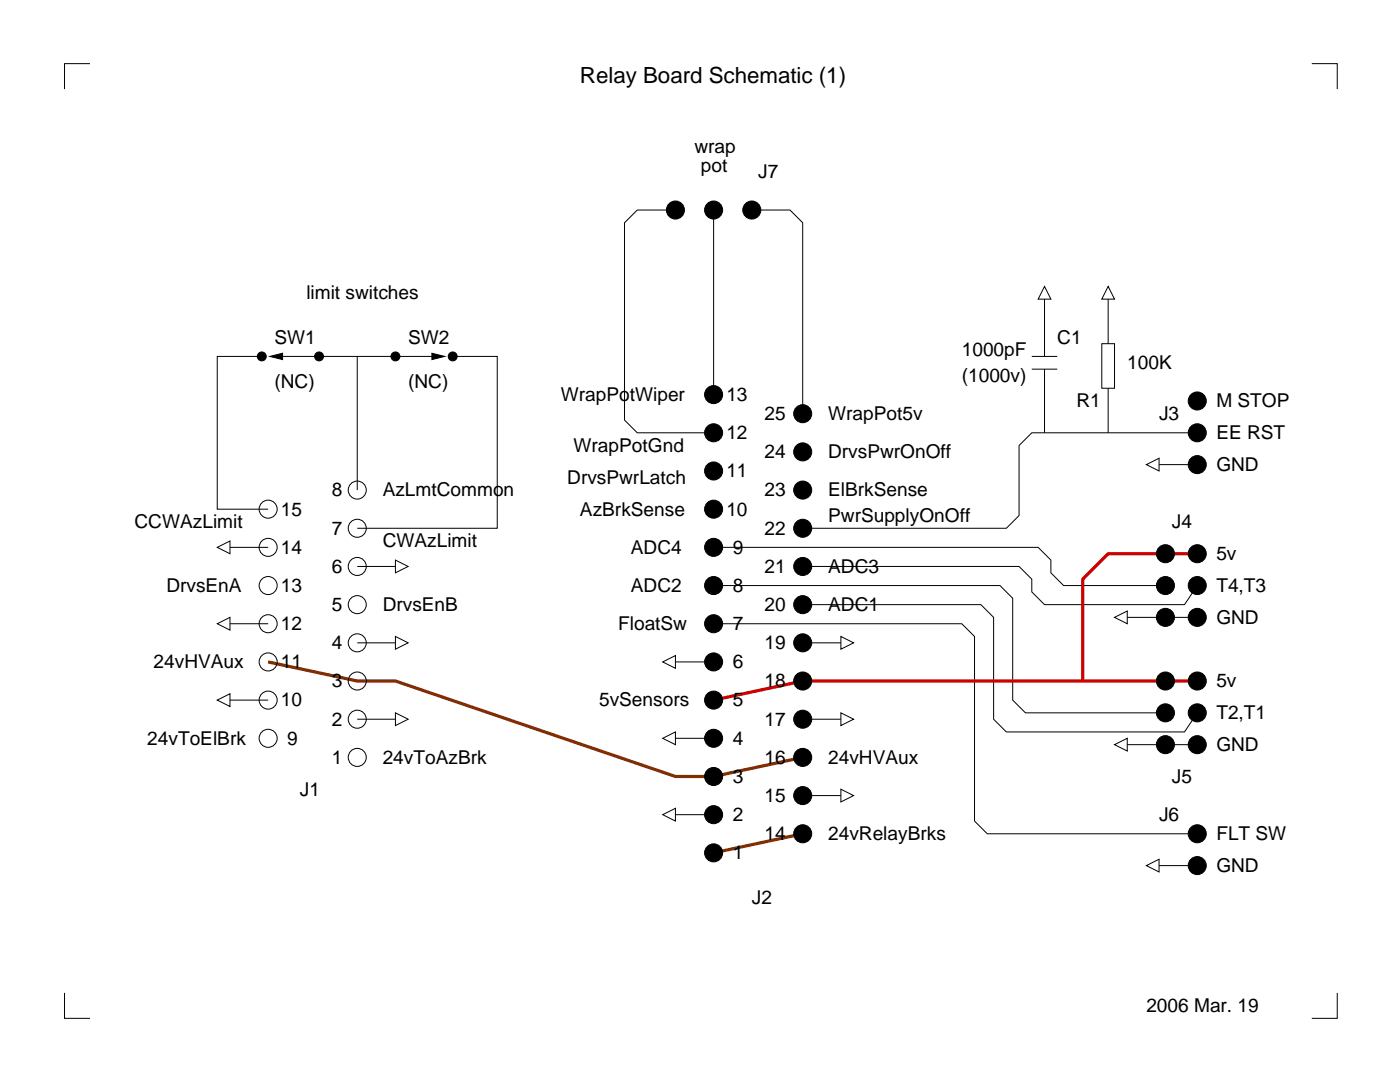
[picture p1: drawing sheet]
<svg xmlns="http://www.w3.org/2000/svg" width="279mm" height="216mm" viewBox="0 0 279 216" stroke-linecap="round" stroke-linejoin="round" font-family="sans-serif">
<g fill="none" stroke="#000" stroke-width=".2">
<path d="M18 12.7h-5.1v5.1M261.8 12.7h5.1v5.1M134.8 41.9h-7.6l-2.6 2.6v39.3l2.6 2.6h15.2M142.4 41.9v36.8M150 41.9h7.7l2.5 2.6v38.1M208.5 57.2l1.2 2.5h-2.5zM208.5 59.7v11.4M221.2 57.2l1.2 2.5h-2.5zM221.2 59.7v8.9M52.2 71.1h-8.8v30.5h10.1M53.5 71.1h35.6M53.9 71.1l2.5-.6v1.3z"/>
<path d="M71.3 71.1v26.7M86.2 70.5l2.5 .6-2.5 .7zM90.3 71.1h8.9v34.3h-27.9M205.9 71.1h5.1M205.9 73.7h5.1M208.5 73.7v12.7M219.9 68.6h2.5v8.9h-2.5zM221.2 77.5v8.9M228.8 92.7l2.5-1.3v2.6zM231.3 92.7h7.6M238.9 86.4h-33l-2.5 2.5v14l-2.6 2.5h-40.6M43.4 109.2l2.5-1.2v2.5z"/>
<path d="M45.9 109.2h7.6M71.3 113h7.6M78.9 111.8l2.6 1.2-2.6 1.3zM142.4 116.8h57.2l2.5 2.6v20.3l2.5 2.5h28M142.4 109.2h64.8l2.5 2.6v2.5l2.6 2.5h20.3M160.2 113h43.2l2.5 2.6v2.5l2.6 2.6h27.9l2.5-3.9M43.4 124.5l2.5-1.3v2.5zM43.4 139.7l2.5-1.3v2.6zM45.9 124.5h7.6M45.9 139.7h7.6M71.3 128.3h7.6M78.9 127l2.6 1.3-2.6 1.2z"/>
<path d="M132.3 132.1l2.5-1.3v2.6zM134.8 132.1h7.6M142.4 124.5h49.5l2.6 2.5v36.8l2.5 2.6h41.9M160.2 120.7h35.6l2.5 2.5v20.3l2.5 2.6h35.6l2.5-3.9M160.2 128.3h7.6M167.8 127l2.6 1.3-2.6 1.2zM222.4 123.2l2.6-1.3v2.6zM225 123.2h13.9M71.3 143.5h7.6M78.9 142.2l2.6 1.3-2.6 1.3zM132.3 147.3l2.5-1.2v2.5zM134.8 147.3h7.6"/>
<path d="M160.2 158.8h7.6M160.2 143.5h7.6M167.8 157.5l2.6 1.3-2.6 1.2zM167.8 142.2l2.6 1.3-2.6 1.3zM222.4 148.6l2.6-1.3v2.6zM225 148.6h13.9M132.3 162.6l2.5-1.3v2.5zM134.8 162.6h7.6M228.8 172.7l2.5-1.2v2.5zM231.3 172.7h7.6M12.9 198.1v5.1h5.1M266.9 198.1v5.1h-5.1"/>
<circle cx="134.8" cy="41.9" r="1.8"/>
<circle cx="142.4" cy="41.9" r="1.8"/>
<circle cx="150" cy="41.9" r="1.8"/>
<circle cx="52.2" cy="71.1" r=".89"/>
<circle cx="63.7" cy="71.1" r=".89"/>
<circle cx="78.9" cy="71.1" r=".89"/>
<circle cx="90.3" cy="71.1" r=".89"/>
<circle cx="142.4" cy="78.7" r="1.8"/>
<circle cx="71.3" cy="97.8" r="1.8"/>
<circle cx="142.4" cy="94" r="1.8"/>
<circle cx="142.4" cy="86.4" r="1.8"/>
<circle cx="160.2" cy="97.8" r="1.8"/>
<circle cx="160.2" cy="82.6" r="1.8"/>
<circle cx="160.2" cy="90.2" r="1.8"/>
<circle cx="238.9" cy="92.7" r="1.8"/>
<circle cx="238.9" cy="80" r="1.8"/>
<circle cx="238.9" cy="86.4" r="1.8"/>
<circle cx="53.5" cy="116.8" r="1.8"/>
<circle cx="53.5" cy="101.6" r="1.8"/>
<circle cx="53.5" cy="109.2" r="1.8"/>
<circle cx="71.3" cy="105.4" r="1.8"/>
<circle cx="71.3" cy="113" r="1.8"/>
<circle cx="142.4" cy="116.8" r="1.8"/>
<circle cx="142.4" cy="101.6" r="1.8"/>
<circle cx="142.4" cy="109.2" r="1.8"/>
<circle cx="160.2" cy="113" r="1.8"/>
<circle cx="160.2" cy="105.4" r="1.8"/>
<circle cx="232.6" cy="116.8" r="1.8"/>
<circle cx="232.6" cy="110.5" r="1.8"/>
<circle cx="238.9" cy="116.8" r="1.8"/>
<circle cx="238.9" cy="110.5" r="1.8"/>
<circle cx="53.5" cy="139.7" r="1.8"/>
<circle cx="53.5" cy="124.5" r="1.8"/>
<circle cx="53.5" cy="132.1" r="1.8"/>
<circle cx="71.3" cy="128.3" r="1.8"/>
<circle cx="71.3" cy="120.7" r="1.8"/>
<circle cx="71.3" cy="135.9" r="1.8"/>
<circle cx="142.4" cy="139.7" r="1.8"/>
<circle cx="142.4" cy="124.5" r="1.8"/>
<circle cx="142.4" cy="132.1" r="1.8"/>
<circle cx="160.2" cy="120.7" r="1.8"/>
<circle cx="160.2" cy="128.3" r="1.8"/>
<circle cx="160.2" cy="135.9" r="1.8"/>
<circle cx="232.6" cy="135.9" r="1.8"/>
<circle cx="232.6" cy="123.2" r="1.8"/>
<circle cx="238.9" cy="123.2" r="1.8"/>
<circle cx="238.9" cy="135.9" r="1.8"/>
<circle cx="53.5" cy="147.3" r="1.8"/>
<circle cx="71.3" cy="151.1" r="1.8"/>
<circle cx="71.3" cy="143.5" r="1.8"/>
<circle cx="142.4" cy="154.9" r="1.8"/>
<circle cx="142.4" cy="147.3" r="1.8"/>
<circle cx="160.2" cy="143.5" r="1.8"/>
<circle cx="160.2" cy="158.8" r="1.8"/>
<circle cx="160.2" cy="151.1" r="1.8"/>
<circle cx="232.6" cy="148.6" r="1.8"/>
<circle cx="232.6" cy="142.2" r="1.8"/>
<circle cx="238.9" cy="148.6" r="1.8"/>
<circle cx="238.9" cy="142.2" r="1.8"/>
<circle cx="142.4" cy="170.2" r="1.8"/>
<circle cx="142.4" cy="162.6" r="1.8"/>
<circle cx="160.2" cy="166.4" r="1.8"/>
<circle cx="238.9" cy="166.4" r="1.8"/>
<circle cx="238.9" cy="172.7" r="1.8"/>
</g>
<path d="M238.9 110.5h-17.7l-5.1 5.1v20.3M238.9 135.9h-78.7l-17.8 3.8" fill="none" stroke="#d10000" stroke-width=".64" stroke-linecap="butt"/>
<path d="M53.5 132.1l17.8 3.8h7.6l55.9 19h7.6l17.8-3.8M160.2 166.4l-17.8 3.8" fill="none" stroke="#7f3000" stroke-width=".64" stroke-linecap="butt"/>
<g fill="#000">
<path d="M53.9 71.1l2.5-.6v1.3zM86.2 70.5l2.5 .6-2.5 .7z"/>
<circle cx="134.8" cy="41.9" r="1.8"/>
<circle cx="142.4" cy="41.9" r="1.8"/>
<circle cx="150" cy="41.9" r="1.8"/>
<circle cx="52.2" cy="71.1" r=".89"/>
<circle cx="63.7" cy="71.1" r=".89"/>
<circle cx="78.9" cy="71.1" r=".89"/>
<circle cx="90.3" cy="71.1" r=".89"/>
<circle cx="142.4" cy="78.7" r="1.8"/>
<circle cx="142.4" cy="94" r="1.8"/>
<circle cx="142.4" cy="86.4" r="1.8"/>
<circle cx="160.2" cy="97.8" r="1.8"/>
<circle cx="160.2" cy="82.6" r="1.8"/>
<circle cx="160.2" cy="90.2" r="1.8"/>
<circle cx="238.9" cy="92.7" r="1.8"/>
<circle cx="238.9" cy="80" r="1.8"/>
<circle cx="238.9" cy="86.4" r="1.8"/>
<circle cx="142.4" cy="116.8" r="1.8"/>
<circle cx="142.4" cy="101.6" r="1.8"/>
<circle cx="142.4" cy="109.2" r="1.8"/>
<circle cx="160.2" cy="113" r="1.8"/>
<circle cx="160.2" cy="105.4" r="1.8"/>
<circle cx="232.6" cy="116.8" r="1.8"/>
<circle cx="232.6" cy="110.5" r="1.8"/>
<circle cx="238.9" cy="116.8" r="1.8"/>
<circle cx="238.9" cy="110.5" r="1.8"/>
<circle cx="142.4" cy="139.7" r="1.8"/>
<circle cx="142.4" cy="124.5" r="1.8"/>
<circle cx="142.4" cy="132.1" r="1.8"/>
<circle cx="160.2" cy="120.7" r="1.8"/>
<circle cx="160.2" cy="128.3" r="1.8"/>
<circle cx="160.2" cy="135.9" r="1.8"/>
<circle cx="232.6" cy="135.9" r="1.8"/>
<circle cx="232.6" cy="123.2" r="1.8"/>
<circle cx="238.9" cy="123.2" r="1.8"/>
<circle cx="238.9" cy="135.9" r="1.8"/>
<circle cx="142.4" cy="154.9" r="1.8"/>
<circle cx="142.4" cy="147.3" r="1.8"/>
<circle cx="160.2" cy="143.5" r="1.8"/>
<circle cx="160.2" cy="158.8" r="1.8"/>
<circle cx="160.2" cy="151.1" r="1.8"/>
<circle cx="232.6" cy="148.6" r="1.8"/>
<circle cx="232.6" cy="142.2" r="1.8"/>
<circle cx="238.9" cy="148.6" r="1.8"/>
<circle cx="238.9" cy="142.2" r="1.8"/>
<circle cx="142.4" cy="170.2" r="1.8"/>
<circle cx="142.4" cy="162.6" r="1.8"/>
<circle cx="160.2" cy="166.4" r="1.8"/>
<circle cx="238.9" cy="166.4" r="1.8"/>
<circle cx="238.9" cy="172.7" r="1.8"/>
</g>
<text font-size="4.4" x="115.7" y="16.5">Relay Board Schematic (1)</text>
<g font-size="3.8">
<text x="138.6" y="30.5">wrap</text>
<text x="139.9" y="34.3">pot</text>
<text x="151.3" y="35.6">J7</text>
<text x="61.1" y="59.7">limit switches</text>
<text x="54.8" y="68.6">SW1</text>
<text x="81.5" y="68.6">SW2</text>
<text x="191.9" y="71.1">1000pF</text>
<text x="211" y="68.6">C1</text>
<text x="54.8" y="77.5">(NC)</text>
<text x="81.5" y="77.5">(NC)</text>
<text x="191.9" y="76.2">(1000v)</text>
<text x="225" y="73.7">100K</text>
<text x="111.9" y="80">WrapPotWiper</text>
<text x="145" y="80">13</text>
<text x="152.6" y="83.8">25</text>
<text x="165.3" y="83.8">WrapPot5v</text>
<text x="214.8" y="81.3">R1</text>
<text x="231.3" y="83.8">J3</text>
<text x="242.7" y="81.3">M STOP</text>
<text x="145" y="87.6">12</text>
<text x="242.7" y="87.6">EE RST</text>
<text x="114.5" y="90.2">WrapPotGnd</text>
<text x="145" y="95.2">11</text>
<text x="152.6" y="91.4">24</text>
<text x="165.3" y="91.4">DrvsPwrOnOff</text>
<text x="242.7" y="94">GND</text>
<text x="66.2" y="99.1">8</text>
<text x="76.4" y="99.1">AzLmtCommon</text>
<text x="113.2" y="96.5">DrvsPwrLatch</text>
<text x="152.6" y="99.1">23</text>
<text x="165.3" y="99.1">ElBrkSense</text>
<text x="26.8" y="105.4">CCWAzLimit</text>
<text x="56.1" y="102.9">15</text>
<text x="66.2" y="106.7">7</text>
<text x="115.7" y="102.9">AzBrkSense</text>
<text x="145" y="102.9">10</text>
<text x="152.6" y="106.7">22</text>
<text x="165.3" y="104.1">PwrSupplyOnOff</text>
<text x="233.9" y="105.4">J4</text>
<text x="56.1" y="110.5">14</text>
<text x="76.4" y="109.2">CWAzLimit</text>
<text x="125.9" y="110.5">ADC4</text>
<text x="146.2" y="110.5">9</text>
<text x="242.7" y="111.8">5v</text>
<text x="33.2" y="118.1">DrvsEnA</text>
<text x="56.1" y="118.1">13</text>
<text x="66.2" y="114.3">6</text>
<text x="125.9" y="118.1">ADC2</text>
<text x="146.2" y="118.1">8</text>
<text x="152.6" y="114.3">21</text>
<text x="165.3" y="114.3">ADC3</text>
<text x="242.7" y="118.1">T4,T3</text>
<text x="56.1" y="125.7">12</text>
<text x="66.2" y="121.9">5</text>
<text x="76.4" y="121.9">DrvsEnB</text>
<text x="123.4" y="125.7">FloatSw</text>
<text x="146.2" y="125.7">7</text>
<text x="152.6" y="121.9">20</text>
<text x="165.3" y="121.9">ADC1</text>
<text x="242.7" y="124.5">GND</text>
<text x="66.2" y="129.5">4</text>
<text x="152.6" y="129.5">19</text>
<text x="30.7" y="133.4">24vHVAux</text>
<text x="56.1" y="133.3">11</text>
<text x="66.2" y="137.2">3</text>
<text x="146.2" y="133.3">6</text>
<text x="152.6" y="137.2">18</text>
<text x="242.7" y="137.2">5v</text>
<text x="56.1" y="141">10</text>
<text x="119.6" y="141">5vSensors</text>
<text x="146.2" y="141">5</text>
<text x="242.7" y="143.5">T2,T1</text>
<text x="29.4" y="148.6">24vToElBrk</text>
<text x="57.3" y="148.6">9</text>
<text x="66.2" y="144.8">2</text>
<text x="146.2" y="148.6">4</text>
<text x="152.6" y="144.8">17</text>
<text x="242.7" y="149.9">GND</text>
<text x="66.2" y="152.4">1</text>
<text x="76.4" y="152.4">24vToAzBrk</text>
<text x="152.6" y="152.4">16</text>
<text x="165.3" y="152.4">24vHVAux</text>
<text x="59.9" y="158.8">J1</text>
<text x="146.2" y="156.2">3</text>
<text x="152.6" y="160">15</text>
<text x="233.9" y="156.2">J5</text>
<text x="146.2" y="163.8">2</text>
<text x="152.6" y="167.6">14</text>
<text x="165.3" y="167.6">24vRelayBrks</text>
<text x="231.3" y="163.8">J6</text>
<text x="242.7" y="167.6">FLT SW</text>
<text x="146.2" y="171.4">1</text>
<text x="242.7" y="174">GND</text>
<text x="150" y="180.3">J2</text>
<text x="228.8" y="201.9">2006 Mar. 19</text>
</g>
</svg>
